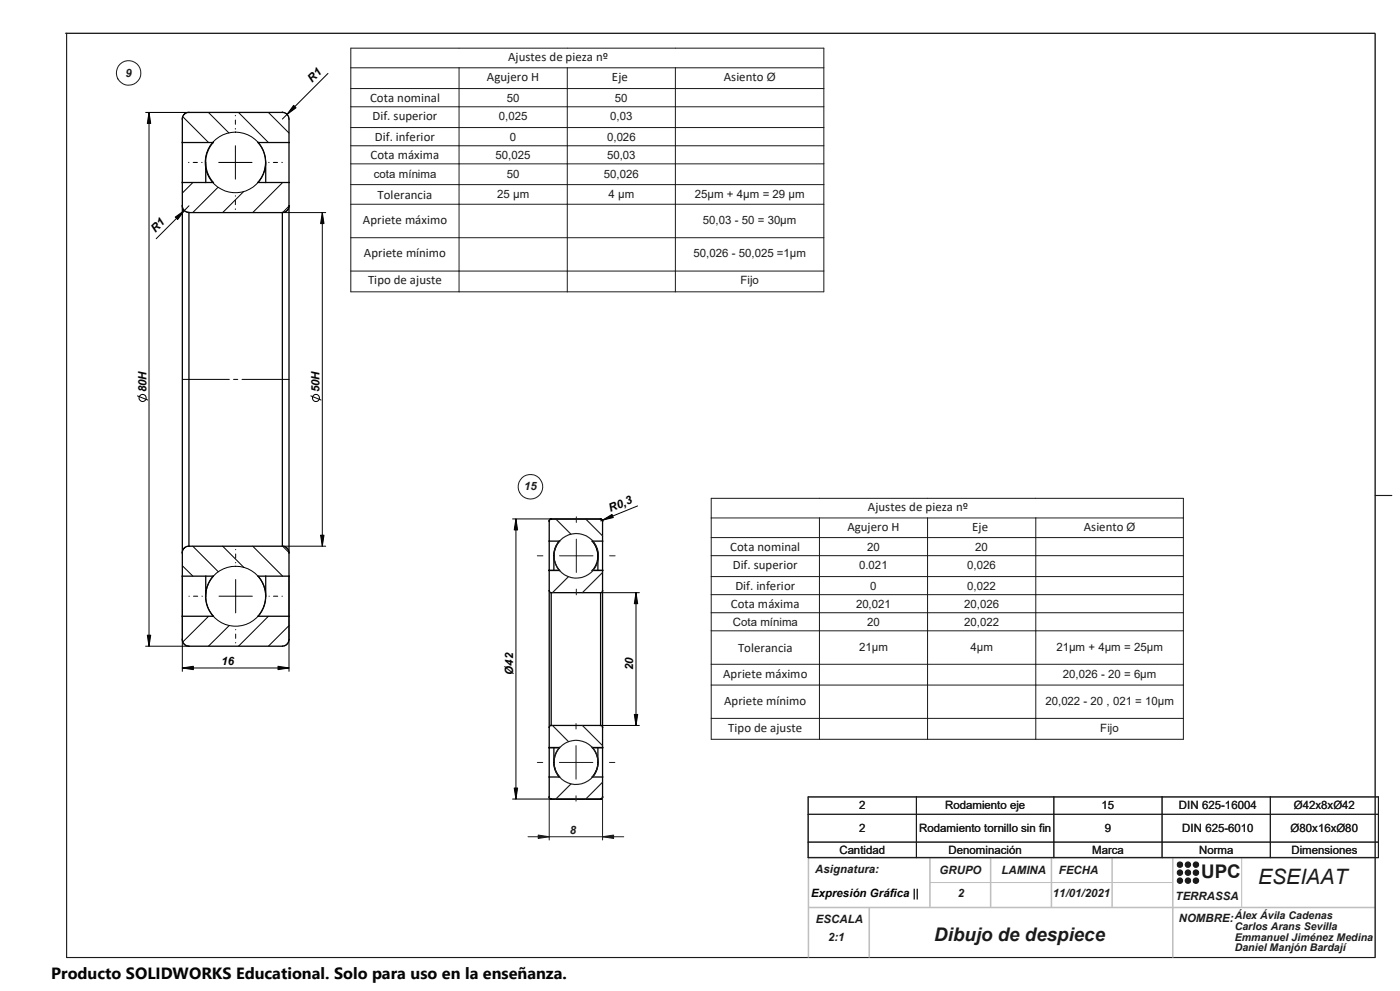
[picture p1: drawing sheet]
<svg xmlns="http://www.w3.org/2000/svg" width="420mm" height="297mm" viewBox="0 0 420 297" stroke-linecap="round" stroke-linejoin="round" font-family="sans-serif">
<g fill="none" stroke="#c0c0c0" stroke-width=".3">
<path d="M372.5 257v15M279 264.5h72.8"/>
<circle cx="354" cy="259.1" r=".8"/>
<circle cx="356.4" cy="259.1" r=".8"/>
<circle cx="358.8" cy="259.1" r=".8"/>
<circle cx="354" cy="263.9" r=".81"/>
<circle cx="354" cy="261.6" r=".8"/>
<circle cx="356.4" cy="263.9" r=".81"/>
<circle cx="356.4" cy="261.6" r=".8"/>
<circle cx="358.8" cy="263.9" r=".81"/>
<circle cx="358.8" cy="261.6" r=".8"/>
</g>
<g fill="#191924" stroke="#191924" stroke-width=".3">
<path d="M161.5 250.3l3.3 .5-3.3 .5z"/>
<path d="M180.8 250.8l3.3-.5v1z"/>
<circle cx="354" cy="259.2" r=".79"/>
<circle cx="356.4" cy="259.2" r=".79"/>
<circle cx="358.8" cy="259.1" r=".81"/>
<circle cx="353.9" cy="261.5" r=".8"/>
<circle cx="356.4" cy="261.5" r=".81"/>
<circle cx="358.8" cy="261.5" r=".79"/>
<circle cx="354" cy="263.9" r=".79"/>
<circle cx="356.4" cy="263.9" r=".81"/>
<circle cx="358.8" cy="263.9" r=".81"/>
</g>
<path d="M19.6 10h392.9v277" fill="none" stroke="#c0c0c0" stroke-width=".34"/>
<g fill="none" stroke="#191924" stroke-width=".34">
<path d="M20 10v277h392.5M166.8 155.6l4.5 4.5M175.7 155.6l5.1 5M412.5 148.5h5M170.5 172.8l-4.8 4.8M180.8 171.6l-6.1 6M165.7 217.4l4.9 4.9M174.7 217.4l6.1 6.1M166.3 227h.1M171.3 234.9l-4.5 4.6M180.8 234.4l-5.1 5.1"/>
<circle cx="172.9" cy="166.6" r="6.7"/>
<circle cx="172.8" cy="228.5" r="6.6"/>
</g>
<path d="M279 257v15M297.2 257v15M315.4 257v15M333.6 257v15M351.8 257v30M412.5 257h-170v30M242.5 272h170M260.8 272v15" fill="none" stroke="#c0c0c0" stroke-width=".47"/>
<path d="M19.6 10h392.9v277" fill="none" stroke="#191924" stroke-width=".38"/>
<g fill="none" stroke="#000" stroke-width=".38">
<path d="M54.7 42.7v-7.4l.5-1 .9-.6h28.6l1.3 .5 .7 1.1v7.4M54.7 54.7v7M54.7 42.7h9.3M54.7 42.7v12M61.7 48.7v6M64 42.7l-1.1 1.4-.8 1.8-.3 1.4-.1 1.9 .1 1.3 .7 2 1.5 2.2h-9.3M79.7 48.7v6M86.7 42.7h-9.3l1 1.3 .7 1.5 .5 1.8 .1 1.9-.7 2.9-1.6 2.6h9.3M86.7 54.7v111M86.7 42.7v12M54.7 61.7l.1 .7 .4 .7 .8 .4 .7 .2M54.7 61.7v104"/>
<path d="M84.7 63.7v100h-28M84.7 63.7h-28v100M86.7 61.7l-.2 .9-.5 .6-1.3 .5M164.8 156.1v.1M164.8 156.2v6M165.4 155.5v.1M165.4 155.6l-.6 .6M165.4 155.5h14.8M165.4 155.5l-.4 .1-.2 .5M180.2 155.5v.1M180.2 155.6l.4 .1 .2 .5M180.2 155.5l.4 .2 .2 .4"/>
<path d="M180.8 156.1v.1M180.8 156.2v6M54.7 172.7l9.3-.1-1.1 1.5-.8 1.8-.3 1.4-.1 1.9 .1 1.3 .7 2 1.5 2.2h-9.3M54.7 165.7v7M54.7 172.7v12M56.7 163.7l-.7 .1-.7 .4-.5 .8-.1 .7M61.7 172.7v6M79.7 172.7v6M84.7 163.7l.7 .1 .8 .5 .5 1.4M86.7 172.7h-9.3l.8 1 .9 1.8 .6 2.9-.1 1.6-.4 1.8-.6 1.3-1.2 1.6h9.3M86.7 165.7v7M86.7 172.7v12"/>
<path d="M164.8 177l.6 .6M164.8 170.9v.1M164.8 170.9h3M164.8 171v6M164.8 162.2h3.1M164.8 162.2v8.7M164.8 177v41M165.4 177.6h14.8M165.4 177.6v39.8M166.2 166.6v4.3M166.2 166.5h.1M167.8 162.2l-1.2 1.8-.4 2.5"/>
<path d="M167.9 162.2a6.6 6.6 0 0 0 0 8.8h-3.1M177.7 162.2l1.2 2 .5 2.3M177.8 170.9h3M179.4 166.6h.1M179.4 166.6v4.3M180.2 177.6v39.8M180.8 162.2h-3.1a6.6 6.6 0 0 1 0 8.8h3.1M180.8 170.9v.1M180.8 171v6M180.8 177v41M180.8 162.2v8.7M180.8 177l-.2 .4-.4 .2"/>
<path d="M54.7 184.7v7.4l.5 .9 .9 .6 28.6 .1 1.3-.5 .7-1.1v-7.4M164.8 218v6M165.4 217.4l-.5 .2-.1 .4M165.4 217.4h14.8M180.2 217.4l.4 .2 .2 .4M180.8 218v6M164.8 238.9v.3l.6 .3M164.8 238.9l.6 .6M164.8 224h3.1a6.6 6.6 0 0 0 0 8.9h-3.1M164.8 224v.1M164.8 224.1h3M164.8 232.9v6"/>
<path d="M164.8 224.1v8.8M165.4 239.5h.1M165.4 239.5h14.8M166.2 224.1v5.7l.6 1.5 1 1.6M177.8 224.1h3M179.4 224.1l-.2 5.8-.4 1.4-1 1.6M180.2 239.5h.1M180.8 238.9l-.1 .3-.5 .3M180.8 224h-3.1a6.6 6.6 0 0 1 0 8.9h3.1M180.8 238.9l-.2 .4-.4 .2M180.8 224v.1M180.8 232.9v6"/>
<path d="M180.8 224.1v8.8"/>
</g>
<g fill="none" stroke="#000" stroke-width=".3">
<path d="M43.7 33.7h13M44.7 33.7v160M54.8 35l7.8 7.7M62.5 33.7l6.2 6.1M70.6 34.6v.1M70.6 36v1.3M70.6 38.5v.2M71.5 33.7l9 9M80.5 33.7l6.2 6.2M98.4 22l-13.7 13.7M56.6 48.7h.1M57.9 54.7l-3.2 3.2"/>
<path d="M58 48.7h1.2M60.5 48.7h.1M65.4 56.1l-7.6 7.6M65.6 48.7h10M70.6 43.7v10M70.6 58.7v.1M73.1 57.4l-6.3 6.3M80.6 48.7h.1M82 48.7h1.3M84.5 48.7h.2M84.8 54.7l-9 9M56.7 61.7l-9.8 9.8"/>
<path d="M70.6 60.1v1.2M70.6 62.6v.2M84.7 63.7h13M86.7 61.8l-1.9 1.9M96.7 63.7v100M41.2 118.7l3.1 1.2M54.7 113.7h14.1M70.1 113.7h1.2M72.6 113.7h14.1M93.3 118.7l3 1.2M153.8 155.5h11.6M154.8 155.5v84"/>
<path d="M191.3 151.6l-11.1 4.5M54.7 169.5l3.2 3.2M54.7 172.7v28.5M56.7 178.7h.1M57.8 163.7l7.7 7.7M58 178.7h1.3M60.6 178.7h.1M65.7 178.7h10M66.8 163.7l6.4 6.4M70.7 164.7v.1M70.7 166v1.3M70.7 168.6v.1"/>
<path d="M70.7 173.7v10M75.8 163.7l9 9M80.7 178.7h.1M82 178.7h1.3M84.6 178.7h.1M84.7 163.7h13M84.8 163.7l1.9 1.9M86.7 172.7v28.5M180.2 177.6h11.6M190.8 177.6v39.8M43.7 193.7h13M62.6 184.7l-7.8 7.7"/>
<path d="M68.7 187.5l-6.2 6.2M70.7 188.7v.1M70.7 190v1.3M70.7 192.6v.1M80.5 184.7l-9 9M86.7 187.5l-6.2 6.2M54.7 200.2h32M180.2 217.4h11.6M153.8 239.5h11.6"/>
<circle cx="70.6" cy="48.7" r="9.1"/>
<circle cx="42.8" cy="119.3" r="1.08"/>
<circle cx="94.8" cy="119.3" r="1.07"/>
<circle cx="70.7" cy="178.7" r="9"/>
</g>
<g fill="none" stroke="#191924" stroke-width=".3">
<path d="M105.2 14.4h141.9v73.1h-141.9zM105.2 20.3h141.9M105.2 26.5h141.9M105.2 32h141.9M105.2 38.2h141.9M137.7 20.3v67.2M170.2 20.3v67.2M202.6 20.3v67.2M105.2 43.7h141.9M105.2 49.1h141.9M105.2 55.3h141.9M105.2 61.2h141.9"/>
<path d="M105.2 71.2h141.9M105.2 81.2h141.9M172.9 154.9v1.7M213.4 149.4h141.6v72.2h-141.6zM213.4 155.2h141.6M245.8 155.2v66.4M278.3 155.2v66.4M310.7 155.2v66.4M161.2 166.6h1.7M167.9 166.6h10M172.9 161.6v10M172.9 176.6v1.7"/>
<path d="M182.9 166.6h1.6M213.4 161.1h141.6M213.4 166.5h141.6M213.4 172.8h141.6M213.4 178.2h141.6M213.4 183.6h141.6M213.4 189.1h141.6M213.4 199.1h141.6M172.8 216.9v1.6M213.4 205.3h141.6M213.4 215.3h141.6M161.2 228.5h1.6"/>
<path d="M164.8 238.9v12.9M167.8 228.5h10M172.8 223.5v10M172.8 238.5v1.6M180.8 238.9v12.9M182.8 228.5h1.6M242.4 238.8h171.1v18.2h-171.1zM274.9 238.8v18.2M316.1 238.8v18.2M348.6 238.8v18.2M381.1 238.8v18.2M158.4 250.8h28.7"/>
<path d="M242.4 244.1h171.1M242.4 252.4h171.1"/>
<circle cx="38.6" cy="21.9" r="3.7"/>
<circle cx="159.1" cy="145.9" r="3.7"/>
</g>
<g fill="#000" stroke="#000" stroke-width=".3">
<path d="M44.7 33.7l.5 3.3h-1zM88.1 31.6l.7 .7-2.7 2zM52.6 65.1l2.7-2-2 2.7zM96.7 63.7l.5 3.3h-1zM154.8 155.5l.5 3.3h-1zM180.7 155.9l2.9-1.7 .4 .9zM96.2 160.4h1l-.5 3.3zM190.8 177.6l.5 3.3h-1zM44.2 190.4h1l-.5 3.3zM54.7 200.2l3.3-.5v1zM83.4 199.7l3.3 .5-3.3 .5zM190.3 214.1h1l-.5 3.3z"/>
<path d="M154.3 236.2h1l-.5 3.3z"/>
</g>
<path d="M15.4 288.1h147.9v8.9h-147.9z" fill="#fff"/>
<text font-size="6.3" fill="#191924" x="377.4" y="264.8">ESEIAAT</text>
<g font-size="5.6" fill="#191924">
<text x="360.3" y="263.2">UPC</text>
<text x="280.3" y="281.9">Dibujo de despiece</text>
</g>
<text font-size="4.9" x="15.4" y="293.3">Producto SOLIDWORKS Educational. Solo para uso en la enseñanza.</text>
<g font-size="3.9" fill="#191924">
<text x="152.4" y="18.3">Ajustes de pieza nº</text>
<text x="146.1" y="24.3">Agujero H</text>
<text x="183.6" y="24.3">Eje</text>
<text x="217.1" y="24.3">Asiento</text>
<text x="111" y="30.5">Cota nominal</text>
<text x="111.8" y="36">Dif. superior</text>
<text x="111.2" y="47.7">Cota máxima</text>
<text x="112.5" y="42.2">Dif. inferior</text>
<text x="113.3" y="59.5">Tolerancia</text>
<text x="108.9" y="67.1">Apriete máximo</text>
<text x="109.2" y="77.2">Apriete mínimo</text>
<text x="110.4" y="85.3">Tipo de ajuste</text>
<text x="260.4" y="153.2">Ajustes de pieza nº</text>
<text x="254.2" y="159.1">Agujero H</text>
<text x="291.7" y="159.1">Eje</text>
<text x="325.1" y="159.1">Asiento</text>
<text x="219.1" y="165.1">Cota nominal</text>
<text x="219.8" y="170.6">Dif. superior</text>
<text x="220.6" y="176.7">Dif. inferior</text>
<text x="219.2" y="182.2">Cota máxima</text>
<text x="221.4" y="195.3">Tolerancia</text>
<text x="217" y="203.1">Apriete máximo</text>
<text x="217.3" y="211.2">Apriete mínimo</text>
<text x="218.5" y="219.4">Tipo de ajuste</text>
</g>
<g font-size="3.4" fill="#191924">
<text x="37.6" y="23">9</text>
<text x="230" y="24.3">Ø</text>
<text x="149.6" y="36">0,025</text>
<text x="152" y="30.4">50</text>
<text x="183" y="36">0,03</text>
<text x="184.5" y="30.4">50</text>
<text x="148.7" y="47.6">50,025</text>
<text x="153" y="42.1">0</text>
<text x="182.1" y="42.1">0,026</text>
<text x="182.1" y="47.6">50,03</text>
<text x="112.1" y="53.4">cota mínima</text>
<text x="152" y="53.4">50</text>
<text x="181.1" y="53.4">50,026</text>
<text x="149.1" y="59.5">25 µm</text>
<text x="182.5" y="59.5">4 µm</text>
<text x="208.5" y="59.5">25µm + 4µm = 29 µm</text>
<text x="210.9" y="67.1">50,03 - 50 = 30µm</text>
<text x="208" y="77.1">50,026 - 50,025 =1µm</text>
<text x="222.1" y="85.2">Fijo</text>
<text x="157.2" y="147">15</text>
<text x="337.9" y="159">Ø</text>
<text x="260.1" y="165">20</text>
<text x="292.6" y="165">20</text>
<text x="257.7" y="170.5">0.021</text>
<text x="290.2" y="170.5">0,026</text>
<text x="261.1" y="176.7">0</text>
<text x="290.2" y="176.7">0,022</text>
<text x="256.8" y="182.1">20,021</text>
<text x="289.3" y="182.1">20,026</text>
<text x="219.8" y="187.5">Cota mínima</text>
<text x="260.1" y="187.5">20</text>
<text x="289.3" y="187.5">20,022</text>
<text x="257.7" y="195.2">21µm</text>
<text x="291.1" y="195.2">4µm</text>
<text x="316.9" y="195.2">21µm + 4µm = 25µm</text>
<text x="318.9" y="203.1">20,026 - 20 = 6µm</text>
<text x="313.6" y="211.2">20,022 - 20 , 021 = 10µm</text>
<text x="330.1" y="219.3">Fijo</text>
<text x="257.7" y="242.3">2</text>
<text x="283.5" y="242.3">Rodamiento eje</text>
<text x="330.5" y="242.3">15</text>
<text x="353.7" y="242.3">DIN 625-16004</text>
<text x="388.1" y="242.3">Ø42x8xØ42</text>
<text x="171" y="250">8</text>
<text x="257.7" y="249.4">2</text>
<text x="275.8" y="249.4">Rodamiento tornillo sin fin</text>
<text x="331.4" y="249.4">9</text>
<text x="354.6" y="249.4">DIN 625-6010</text>
<text x="387.2" y="249.4">Ø80x16xØ80</text>
<text x="251.8" y="255.9">Cantidad</text>
<text x="284.6" y="255.9">Denominación</text>
<text x="327.6" y="255.9">Marca</text>
<text x="359.7" y="255.9">Norma</text>
<text x="387.4" y="255.9">Dimensiones</text>
<text x="244.6" y="261.7">Asignatura:</text>
<text x="281.9" y="261.9">GRUPO</text>
<text x="300.4" y="261.9">LAMINA</text>
<text x="317.7" y="261.9">FECHA</text>
<text x="287.3" y="268.8">2</text>
<text x="315.9" y="268.8">11/01/2021</text>
<text x="352.7" y="269.7">TERRASSA</text>
<text x="244.8" y="276.6">ESCALA</text>
<text x="248.4" y="282">2:1</text>
<text x="353.6" y="276.2">NOMBRE:Álex Ávila Cadenas</text>
</g>
<g font-size="3.4">
<text x="93.7" y="24.8" transform="rotate(-45 93.7 24.8)">R1</text>
<text x="46.6" y="69.9" transform="rotate(-45 46.6 69.9)">R1</text>
<text x="43.9" y="117.6" transform="rotate(-90 43.9 117.6)">80H</text>
<text x="95.9" y="117.6" transform="rotate(-90 95.9 117.6)">50H</text>
<text x="183.2" y="153.5" transform="rotate(-22 183.2 153.5)">R0,3</text>
<text x="66.4" y="199.4">16</text>
<text x="154" y="202.2" transform="rotate(-90 154 202.2)">Ø42</text>
<text x="190" y="200.9" transform="rotate(-90 190 200.9)">20</text>
<text x="243.3" y="268.8">Expresión Gráfica ||</text>
</g>
<g font-size="3.2" fill="#191924">
<text x="370.4" y="278.7">Carlos Arans Sevilla</text>
<text x="370.4" y="281.9">Emmanuel Jiménez Medina</text>
<text x="370.4" y="285.1">Daniel Manjón Bardají</text>
</g>
</svg>
